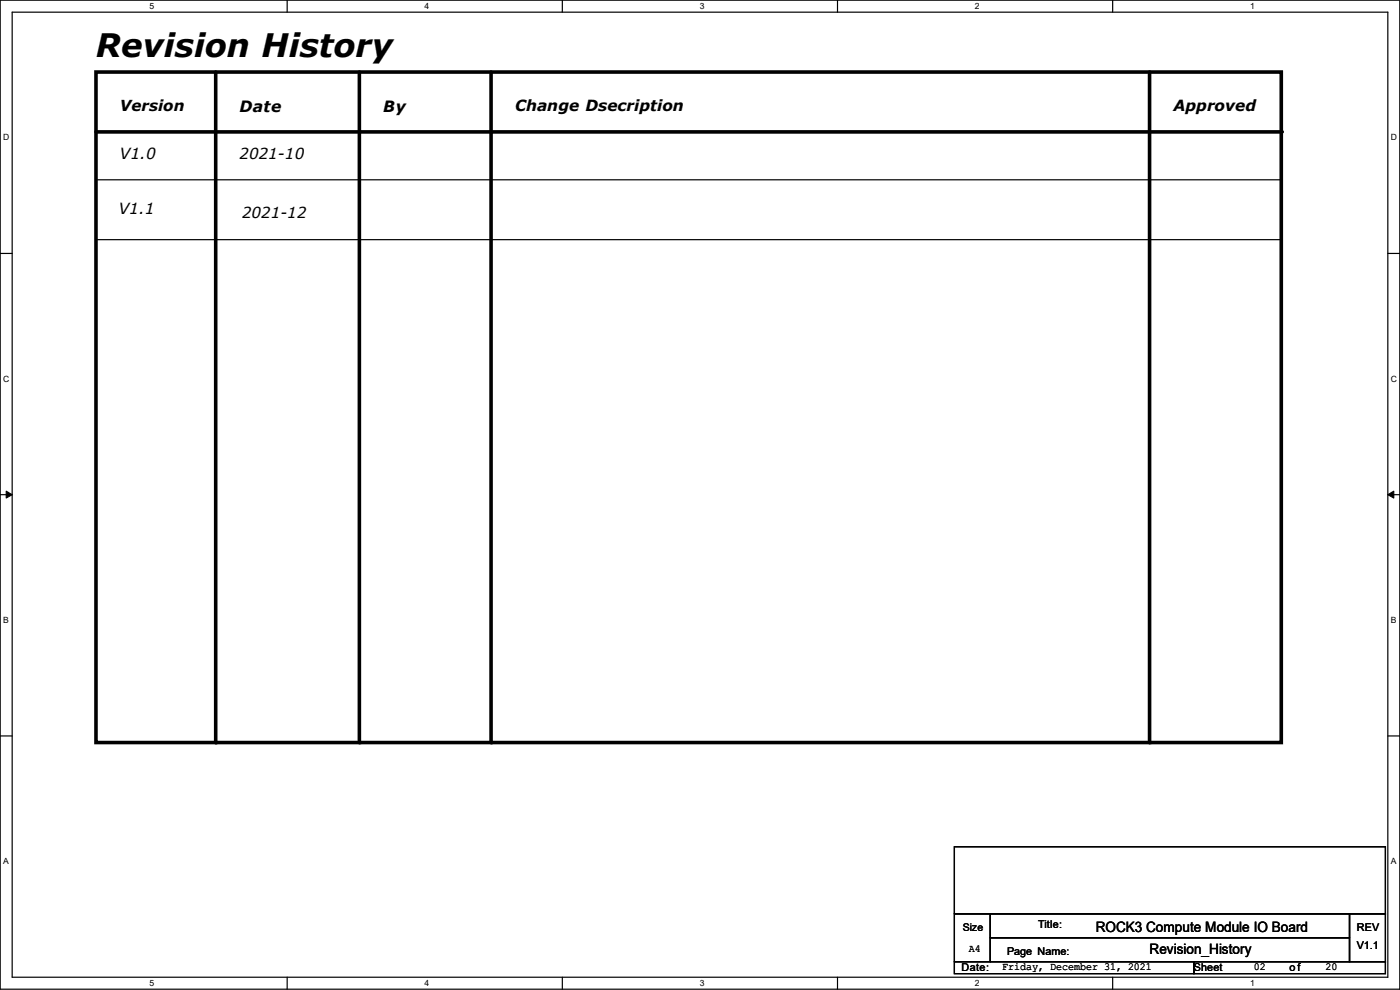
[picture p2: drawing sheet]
<svg xmlns="http://www.w3.org/2000/svg" width="297mm" height="210mm" viewBox="0 0 297 210" stroke-linecap="round" stroke-linejoin="round" font-family="sans-serif">
<path d="M0 0h297v209.8h-297zM2.6 2.6h291.8v204.7h-291.8z" fill="none" stroke="#000" stroke-width=".25"/>
<g fill="#fff">
<path d="M31.7 .3h1v2h-1z"/>
<path d="M31.7 207.6h1v1.9h-1z"/>
</g>
<path d="M60.9 0v2.6M60.9 207.3v2.5" fill="none" stroke="#000" stroke-width=".25"/>
<g fill="#fff">
<path d="M90.1 .3h1v2h-1z"/>
<path d="M90.1 207.6h1v1.9h-1z"/>
</g>
<path d="M119.3 0v2.6M119.3 207.3v2.5" fill="none" stroke="#000" stroke-width=".25"/>
<g fill="#fff">
<path d="M148.5 .3h.9v2h-.9z"/>
<path d="M148.5 207.6h.9v1.9h-.9z"/>
</g>
<path d="M177.7 0v2.6M177.7 207.3v2.5" fill="none" stroke="#000" stroke-width=".25"/>
<g fill="#fff">
<path d="M206.8 .3h1v2h-1z"/>
<path d="M206.8 207.6h1v1.9h-1z"/>
</g>
<path d="M236.1 0v2.6M236.1 207.3v2.5" fill="none" stroke="#000" stroke-width=".25"/>
<g fill="#fff">
<path d="M265.2 .3h1v2h-1z"/>
<path d="M265.2 207.6h1v1.9h-1z"/>
<path d="M.7 28.2h1.2v1.9h-1.2z"/>
<path d="M295.1 28.2h1.2v1.9h-1.2z"/>
<path d="M.7 79.3h1.2v2h-1.2z"/>
<path d="M295.1 79.3h1.2v2h-1.2z"/>
</g>
<path d="M0 53.8h2.6M294.4 53.8h2.6" fill="none" stroke="#000" stroke-width=".25"/>
<g fill="#fff">
<path d="M.7 130.5h1.2v2h-1.2z"/>
<path d="M295.1 130.5h1.1v2h-1.1z"/>
</g>
<path d="M0 104.9h2.6M294.4 104.9h2.6" fill="none" stroke="#000" stroke-width=".25"/>
<path d="M1.3 104.2l1.3 .7-1.3 .8zM294.4 104.9l1.3-.7v1.5z" fill="#000" stroke="#000" stroke-width=".21"/>
<g fill="#fff">
<path d="M.7 181.7h1.2v2h-1.2z"/>
<path d="M295.1 181.7h1.1v2h-1.1z"/>
</g>
<g fill="none" stroke="#000" stroke-width=".25">
<path d="M20.4 38.1h251.4M271.8 38.1h.1M20.4 50.8h251.4M271.8 50.8h.1M0 156.1h2.6M294.4 156.1h2.6M202.5 179.6h91.4v14.2h-91.4zM202.5 193.8h7.6v10.2h-7.6zM210.1 193.8h76.2v5.1h-76.2zM210.1 198.9h76.2v5.1h-76.2zM286.3 193.8h7.6v10.2h-7.6zM202.5 204h50.8v2.5h-50.8z"/>
<path d="M253.3 204h40.6v2.5h-40.6z"/>
</g>
<path d="M20.4 15.3h251.4v142.2h-251.4zM45.8 15.3v142.2M76.2 15.3v142.2M104.2 15.3v142.2M243.9 15.3v142.2M20.4 28h251.4" fill="none" stroke="#000" stroke-width=".76"/>
<g fill="#000">
<circle cx="271.8" cy="28" r=".38"/>
<circle cx="45.8" cy="157.5" r=".38"/>
<circle cx="76.2" cy="157.5" r=".38"/>
<circle cx="104.2" cy="157.5" r=".38"/>
<circle cx="243.9" cy="157.5" r=".38"/>
</g>
<text font-size="6.9" x="20.4" y="12">Revision History</text>
<g font-size="3.3">
<text x="50.8" y="23.7">Date</text>
<text x="81.3" y="23.7">By</text>
<text x="109.3" y="23.6">Change Dsecription</text>
<text x="249" y="23.6">Approved</text>
<text x="25.4" y="33.8">V1.0</text>
<text x="25.2" y="45.5">V1.1</text>
</g>
<g font-size="3.2">
<text x="25.4" y="23.6">Version</text>
<text x="50.8" y="33.8">2021-10</text>
<text x="51.4" y="46.2">2021-12</text>
</g>
<g font-size="3">
<text x="232.5" y="197.6">ROCK3 Compute Module IO Board</text>
<text x="243.9" y="202.4">Revision_History</text>
</g>
<g font-size="2.3">
<text x="220.3" y="196.9">Title:</text>
<text x="287.8" y="197.4">REV</text>
<text x="205.5" y="202.1">A4</text>
<text x="213.7" y="202.5">Page Name:</text>
<text x="287.8" y="201.3">V1.1</text>
<text x="204" y="206.1">Date:</text>
<text x="212.6" y="205.9">Friday, December 31, 2021</text>
<text x="253.3" y="206.1">Sheet</text>
<text x="266" y="205.9">02</text>
<text x="273.6" y="206.1">of</text>
<text x="281.2" y="205.9">20</text>
</g>
<text font-size="2.2" x="204.3" y="197.4">Size</text>
<g font-size="1.8">
<text x="31.7" y="1.9">5</text>
<text x="90.1" y="1.9">4</text>
<text x="148.5" y="1.9">3</text>
<text x="206.8" y="1.9">2</text>
<text x="265.2" y="1.9">1</text>
<text x=".7" y="29.8">D</text>
<text x="295.1" y="29.8">D</text>
<text x=".7" y="80.9">C</text>
<text x="295.1" y="80.9">C</text>
<text x=".7" y="132.1">B</text>
<text x="295.1" y="132.1">B</text>
<text x=".7" y="183.3">A</text>
<text x="295.1" y="183.3">A</text>
<text x="31.7" y="209.2">5</text>
<text x="90.1" y="209.2">4</text>
<text x="148.5" y="209.2">3</text>
<text x="206.8" y="209.2">2</text>
<text x="265.2" y="209.2">1</text>
</g>
</svg>
